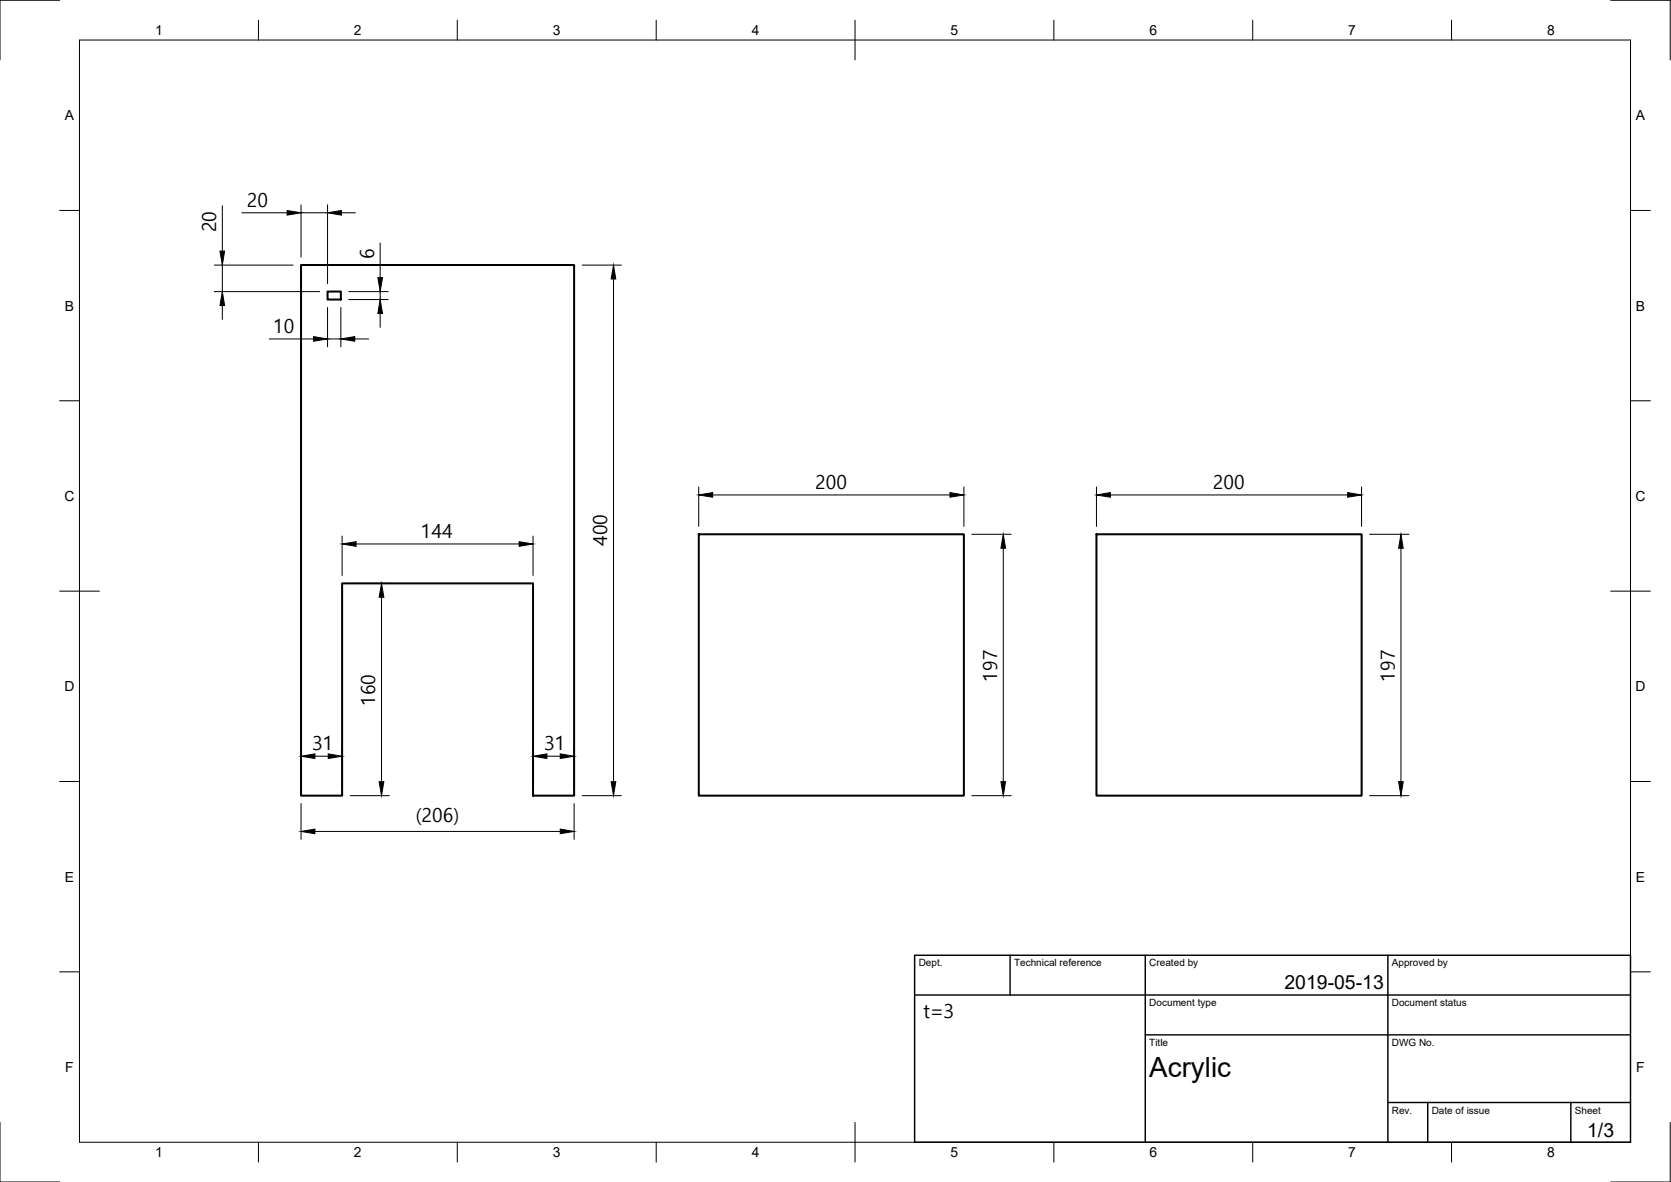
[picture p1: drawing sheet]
<svg xmlns="http://www.w3.org/2000/svg" width="420mm" height="297mm" viewBox="0 0 420 297" stroke-linecap="round" stroke-linejoin="round" font-family="sans-serif">
<!-- layer: Visible -->
<path d="M75.7 66.6h68.7v133.3h-10.4v-53.3h-48v53.3h-10.3zM82.4 73.3h3.3v2h-3.3zM175.7 134.3h66.7v65.6h-66.7zM275.7 134.3h66.7v65.6h-66.7z" fill="none" stroke="#000" stroke-width=".51"/>
<!-- layer: Border -->
<g fill="none" stroke="#000" stroke-width=".25">
<path d="M15 .1h-15v15M20 10.1h390v276.9h-390zM65 5.1v5M115 5.1v5M165 5.1v5M215 5.1v10M265 5.1v5M315 5.1v5M365 5.1v5M405 .1h15v15M15 52.9h5M410 52.9h5"/>
<path d="M15 100.7h5M410 100.7h5M15 148.6h10M405 148.6h10M15 196.4h5M410 196.4h5M15 244.2h5M410 244.2h5M0 282.1v14.9h15M65 287v5M115 287v5M165 287v5"/>
<path d="M215 282.1v9.9M265 287v5M315 287v5M365 287v5M420 282.1v14.9h-15"/>
</g>
<!-- layer: TitleBlock -->
<path d="M230 240.1h180v46.9h-180zM230 250h180M254 240.1v9.9M288 240.1v46.9M349 240.1v46.9M288 260.1h122M349 277.1h61M359 277.1v9.9M395 277.1v9.9" fill="none" stroke="#000" stroke-width=".36"/>
<!-- layer: Dimensions -->
<g fill="none" stroke="#000" stroke-width=".25">
<path d="M55.9 51.7v11.4M60.8 53.5h11.4M75.7 51.5v13.1M75.7 53.5h6.7M82.4 51.5v19.8M85.9 53.5h3.5M53.9 66.6h19.8M53.9 73.3h26.5M55.9 66.6v6.7M55.9 76.8v3.5M82.4 77.3v9.9M85.7 77.3v9.9"/>
<path d="M87.7 73.3h9.9M87.7 75.3h9.9M95.6 61.1v8.7M95.6 73.3v2M95.6 78.8v3.5M146.4 66.6h9.9M154.3 70.1v126.3M67.7 85.2h11.2M82.4 85.2h3.3M89.2 85.2h3.5M86 134.7v9.9M89.5 136.7h41"/>
<path d="M134 134.7v9.9M175.7 122.4v9.9M179.2 124.4h59.7M242.4 122.4v9.9M244.3 134.3h10M252.3 137.8v58.6M275.7 122.4v9.9M279.2 124.4h59.7M342.3 122.4v9.9M344.4 134.3h9.8M352.3 137.8v58.6M88 146.6h9.9"/>
<path d="M95.9 150.1v46.3M75.7 188v9.9M79.2 190h3.3M86 188v9.9M88 199.9h9.9M134 188v9.9M137.5 190h3.4M144.4 188v9.9M146.4 199.9h9.9M244.3 199.9h10M344.4 199.9h9.8M75.7 201.9v9"/>
<path d="M79.2 208.9h61.7M144.4 201.9v9"/>
</g>
<g fill="#000" stroke="#000" stroke-width=".25">
<path d="M72.2 52.9l3.5 .6-3.5 .6zM82.4 53.5l3.5-.6v1.2zM55.9 73.3l.6 3.5h-1.2zM55.3 63.1h1.2l-.6 3.5zM95.6 75.3l.6 3.5h-1.2zM95 69.8h1.2l-.6 3.5zM154.3 66.6l.5 3.5h-1.1zM78.9 84.6l3.5 .6-3.5 .6zM85.7 85.2l3.5-.6v1.2zM86 136.7l3.5-.6v1.2zM130.5 136.1l3.5 .6-3.5 .6zM175.7 124.4l3.5-.6v1.2z"/>
<path d="M238.9 123.8l3.5 .6-3.5 .6zM252.3 134.3l.5 3.5h-1.1zM275.7 124.4l3.5-.6v1.2zM338.9 123.8l3.4 .6-3.4 .6zM352.3 134.3l.5 3.5h-1.1zM95.9 146.6l.6 3.5h-1.2zM75.7 190l3.5-.6v1.2zM82.5 189.4l3.5 .6-3.5 .6zM95.3 196.4h1.2l-.6 3.5zM134 190l3.5-.6v1.2zM140.9 189.4l3.5 .6-3.5 .6zM153.7 196.4h1.1l-.5 3.5z"/>
<path d="M251.7 196.4h1.1l-.5 3.5zM351.7 196.4h1.1l-.5 3.5zM75.7 208.9l3.5-.5v1.1zM140.9 208.4l3.5 .5-3.5 .6z"/>
</g>
<text font-size="7" x="289" y="270.6">Acrylic</text>
<g font-size="4.9">
<text x="62" y="51.9">20</text>
<text x="54.3" y="58.4" transform="rotate(-90 54.3 58.4)">20</text>
<text x="94" y="65.1" transform="rotate(-90 94 65.1)">6</text>
<text x="68.7" y="83.6">10</text>
<text x="205" y="122.8">200</text>
<text x="305" y="122.8">200</text>
<text x="105.8" y="135.2">144</text>
<text x="152.7" y="137.2" transform="rotate(-90 152.7 137.2)">400</text>
<text x="250.7" y="171.3" transform="rotate(-90 250.7 171.3)">197</text>
<text x="350.7" y="171.3" transform="rotate(-90 350.7 171.3)">197</text>
<text x="94.4" y="177.4" transform="rotate(-90 94.4 177.4)">160</text>
<text x="78.5" y="188.5">31</text>
<text x="136.8" y="188.5">31</text>
<text x="104.5" y="206.6">(206)</text>
<text x="323" y="248.5">2019-05-13</text>
<text x="232.2" y="255.9">t=3</text>
<text x="399.1" y="285.7">1/3</text>
</g>
<g font-size="3.5">
<text x="39" y="8.8">1</text>
<text x="89" y="8.8">2</text>
<text x="139" y="8.8">3</text>
<text x="189" y="8.8">4</text>
<text x="239" y="8.8">5</text>
<text x="289" y="8.8">6</text>
<text x="339" y="8.8">7</text>
<text x="389" y="8.8">8</text>
<text x="16.3" y="30.2">A</text>
<text x="411.3" y="30.2">A</text>
<text x="16.3" y="78">B</text>
<text x="411.3" y="78">B</text>
<text x="16.2" y="125.9">C</text>
<text x="411.2" y="125.9">C</text>
<text x="16.2" y="173.7">D</text>
<text x="411.2" y="173.7">D</text>
<text x="16.3" y="221.6">E</text>
<text x="411.3" y="221.6">E</text>
<text x="16.4" y="269.4">F</text>
<text x="411.4" y="269.4">F</text>
<text x="39" y="290.8">1</text>
<text x="89" y="290.8">2</text>
<text x="139" y="290.8">3</text>
<text x="189" y="290.8">4</text>
<text x="239" y="290.8">5</text>
<text x="289" y="290.8">6</text>
<text x="339" y="290.8">7</text>
<text x="389" y="290.8">8</text>
</g>
<g font-size="2.5">
<text x="231" y="242.9">Dept.</text>
<text x="255" y="242.9">Technical reference</text>
<text x="289" y="242.9">Created by</text>
<text x="350" y="242.9">Approved by</text>
<text x="289" y="252.8">Document type</text>
<text x="350" y="252.8">Document status</text>
<text x="289" y="262.9">Title</text>
<text x="350" y="262.9">DWG No.</text>
<text x="350" y="279.9">Rev.</text>
<text x="360" y="279.9">Date of issue</text>
<text x="396" y="279.9">Sheet</text>
</g>
</svg>
